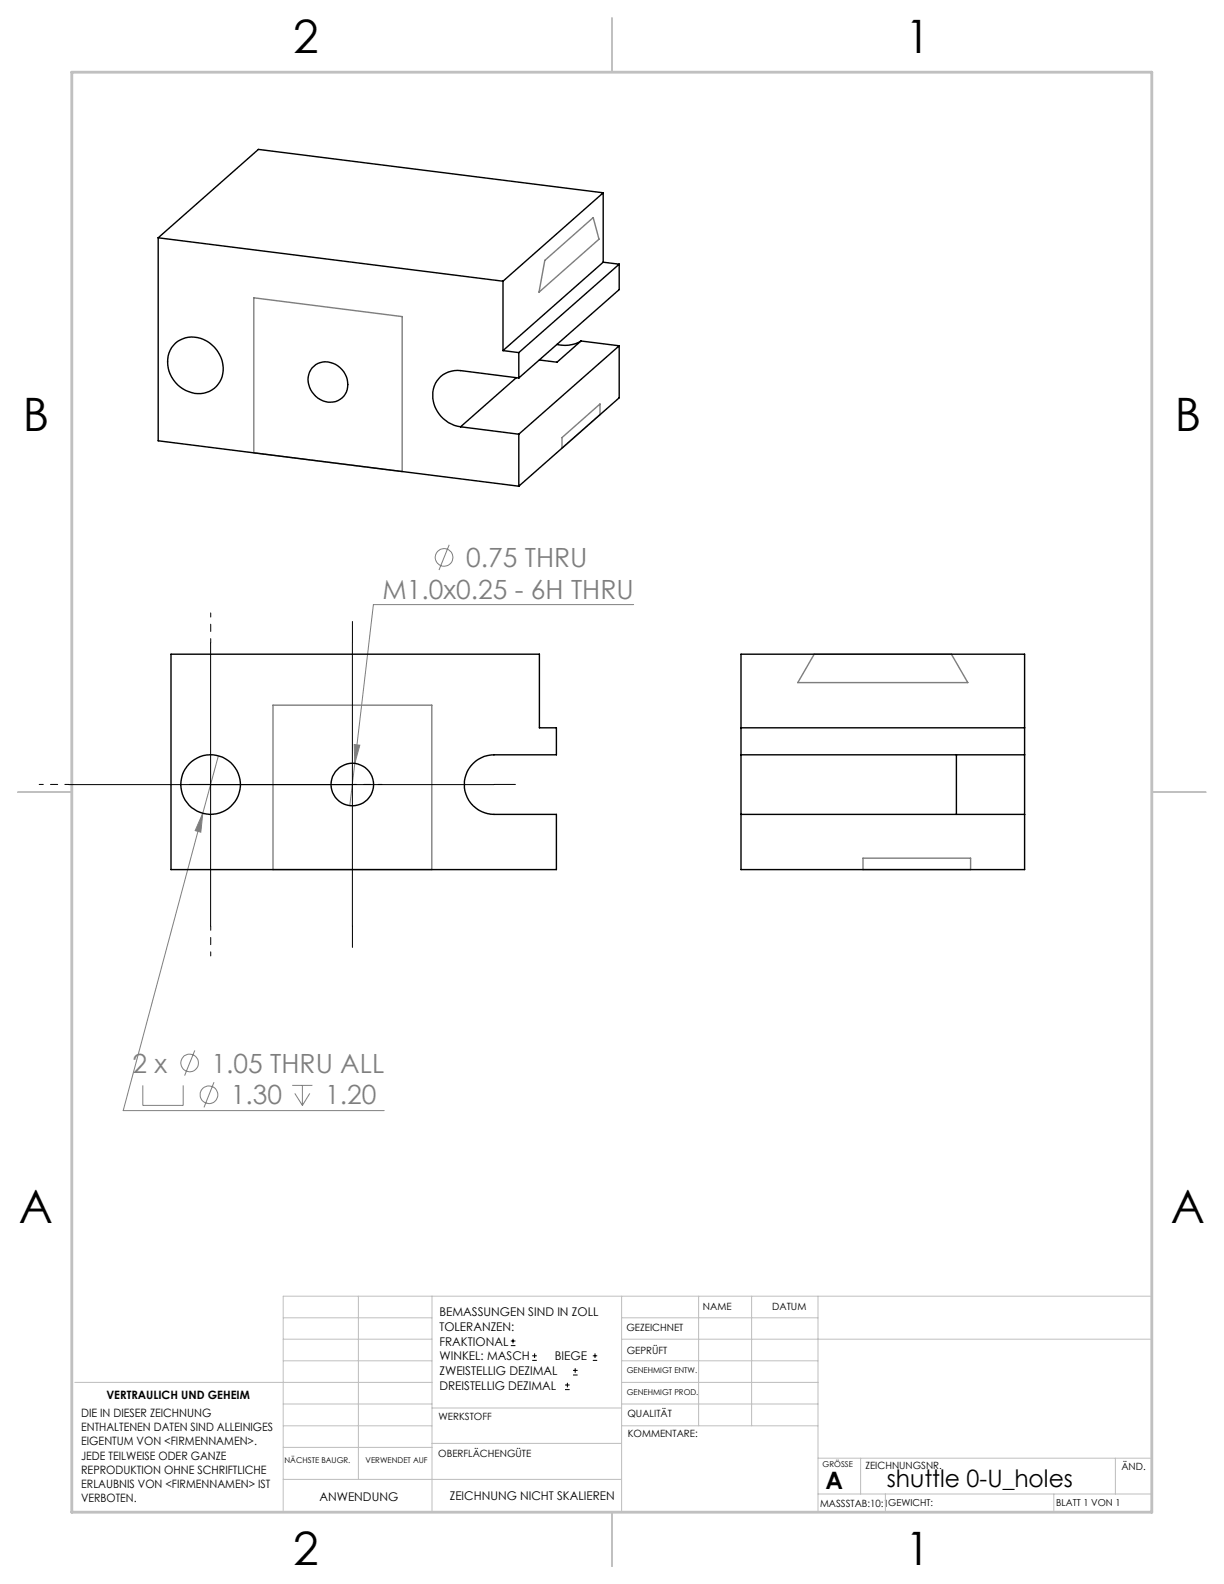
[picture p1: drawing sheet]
<svg xmlns="http://www.w3.org/2000/svg" width="216mm" height="279mm" viewBox="0 0 216 279" stroke-linecap="round" stroke-linejoin="round" font-family="sans-serif">
<g fill="none" stroke="#808080" stroke-width=".18">
<path d="M79.2 96.1l-1.8 4.4M111.8 106.6h-45.9l-4.2 35.5M38.5 133.3l-2.7 10.1M62.5 131.3l1 .1-.9 3.3zM35.8 143.4l-.4 3.4-1-.3zM35.8 143.4l-14.1 52.5h46.1M25.2 191.5v3.5h7.1v-3.5M34.4 185.3l-1.8 4.4M37.7 190.9l-1.7 4.4M51.5 191.5h3.6M52 192.9l1.3 2.1M53.3 191.5v3.5"/>
<path d="M54.6 192.9l-1.3 2.1"/>
<circle cx="78.3" cy="98.3" r="1.56"/>
<circle cx="33.4" cy="187.5" r="1.55"/>
<circle cx="36.9" cy="193.1" r="1.55"/>
</g>
<g fill="none" stroke="#000" stroke-width=".18">
<path d="M37.1 113.4v50M62.2 113.4v50M12.1 138.4h75M90.1 237.3h.8M90.1 236.5h.8M90.5 236.1v.9M93.9 240h.8M93.9 239.1h.8M94.3 238.7v.8M104.6 240h.7M104.6 239.1h.7M105 238.7v.8"/>
<path d="M99.7 245.1h.8M99.7 244.3h.8M100.1 243.9v.8M101.1 242.5h.8M101.1 241.7h.8M101.5 241.3v.8"/>
</g>
<g fill="none" stroke="#c0c0c0" stroke-width=".18">
<path d="M50 232.4h26.2M50 236.2h26.2M63.2 228.6v32.3M76.2 228.6v38.1M109.6 228.6v38.1M109.6 232.4h34.7M109.6 236.2h93.6M123.2 228.6v22.9M132.6 228.6v22.9M144.3 228.6v38.1M203.2 228.6h-153.2v38.1M13.2 243.8h63"/>
<path d="M50 251.5h26.2M50 240h26.2M50 247.7h26.2M50 255.3h26.2M76.2 254.6h33.4M76.2 248.4h33.4M109.6 251.5h34.7M109.6 243.8h34.7M109.6 240h34.7M109.6 247.7h34.7M144.3 257.2h58.9M151.8 257.2v6.3"/>
<path d="M196.7 257.2v6.3M50 260.9h59.6M144.3 263.5h58.9M156.2 263.5v3.2M185.9 263.5v3.2"/>
</g>
<path d="M108 3.2v9.5M3.1 139.7h9.6M203.2 139.7h9.5M108 266.7v9.6" fill="none" stroke="#c0c0c0" stroke-width=".25"/>
<path d="M12.7 12.7h190.5v254h-190.5z" fill="none" stroke="#c0c0c0" stroke-width=".5"/>
<path d="M44.8 52.5l26.1 3.3v27.4l-26.1-3.3zM96.1 45.9l8.5-7.5 1.1 3.8-10.6 9.3zM99.1 77.2l6.7-5.9v1.8l-6.7 6zM143.6 115.4h24.2l2.9 5h-30zM48.2 124.4h28v29h-28zM152.2 151.4h19v2h-19z" fill="none" stroke="#808080" stroke-width=".25"/>
<path d="M37.2 113.4v-5.3M12.2 138.4h-5.3M62.2 138.4h5.2M37.2 163.4v5.2" fill="none" stroke="#000" stroke-width=".18" stroke-dasharray="15.2 1.3 1.3 1.3" stroke-dashoffset="14.5"/>
<path d="M62.2 113.4v-3.8M37.2 138.4h-3.8M87.2 138.4h3.7M62.2 163.4v3.7" fill="none" stroke="#000" stroke-width=".18" stroke-dasharray="15.2 1.3 1.3 1.3"/>
<path d="M35.8 143.4l-1.4 3.1 1 .3zM62.5 131.3l.1 3.4 .9-3.3z" fill="#808080"/>
<g fill="none" stroke="#000" stroke-width=".25">
<path d="M106.4 34l-60.8-7.6-17.7 15.5M106.4 34l-17.7 15.6M106.4 34v12.2M27.9 41.9v35.9l63.6 8M27.9 41.9l60.8 7.7M88.7 49.6v12.2M106.4 46.2l-17.7 15.6M106.4 46.2l2.8 .4M109.2 46.6v4.5l-17.7 15.6M109.2 46.6l-17.7 15.6M30.9 60.5a5.1 5.1 0 0 1 7.6 1.6 4.6 4.6 0 0 1-2.1 7.1 5.5 5.5 0 0 1-5.6-1.9 5.5 5.5 0 0 1-.5-6zM55.1 64.9a3.6 3.6 0 0 1 5.8 1.1 3.2 3.2 0 0 1-.6 4.2 3.2 3.2 0 0 1-4.2 0 3.8 3.8 0 0 1-1-5.3z"/>
<path d="M81.2 75.3l10.3 1.3M88.7 61.8l2.8 .4M91.1 66.6l-9.9 8.7M91.5 66.7l-10.3-1.3a4.4 4.4 0 0 0-4.6 6 5.8 5.8 0 0 0 4.6 3.9M91.5 62.2v4.5M91.5 76.6v9.2M102.5 60.1a5.5 5.5 0 0 1-4.3 .6M102.5 60.1l-4.3 3.8-3.1-.4M102.5 60.1l6.7 .9M109.2 61v9.2l-17.7 15.6M109.2 61l-17.7 15.6M30.2 115.4h64.9v13h3v4.7h-11a5.3 5.3 0 0 0-5.2 5.3 5.3 5.3 0 0 0 5.2 5.3h11v9.7h-67.9z"/>
<path d="M130.7 133.1v10.6M130.7 128.4h50M130.7 133.1h50M130.7 133.1v-17.7h50v17.7M168.7 133.1v10.6M180.7 133.1v10.6M130.7 143.7h50M130.7 143.7v9.7h50v-9.7"/>
<circle cx="37.1" cy="138.4" r="5.2"/>
<circle cx="62.2" cy="138.4" r="3.7"/>
</g>
<g font-size="8.1">
<text x="51.7" y="9.3">2</text>
<text x="159.7" y="9.3">1</text>
<text x="4" y="76">B</text>
<text x="207.2" y="76">B</text>
<text x="3.3" y="215.7">A</text>
<text x="206.5" y="215.7">A</text>
<text x="51.7" y="276">2</text>
<text x="159.7" y="276">1</text>
</g>
<g font-size="4.7" fill="#808080">
<text x="82.2" y="100">0.75 THRU</text>
<text x="67.5" y="105.6">M1.0x0.25 - 6H THRU</text>
<text x="23.3" y="189.2">2 x</text>
<text x="37.3" y="189.2">1.05 THRU ALL</text>
<text x="40.7" y="194.8">1.30</text>
<text x="57.4" y="194.8">1.20</text>
</g>
<g font-size="4.2">
<text x="145.6" y="262.7">A</text>
<text x="156.4" y="262.4">shuttle 0-U_holes</text>
</g>
<g font-size="2.1">
<text x="77.5" y="232.2">BEMASSUNGEN SIND IN ZOLL</text>
<text x="77.5" y="234.7">TOLERANZEN:</text>
<text x="77.5" y="237.3">FRAKTIONAL</text>
<text x="77.5" y="239.9">WINKEL: MASCH</text>
<text x="97.9" y="239.9">BIEGE</text>
<text x="77.5" y="242.5">ZWEISTELLIG DEZIMAL</text>
<text x="77.5" y="245.1">DREISTELLIG DEZIMAL</text>
<text x="56.3" y="264.8">ANWENDUNG</text>
<text x="79.3" y="264.6">ZEICHNUNG NICHT SKALIEREN</text>
</g>
<g font-size="2">
<text x="14.3" y="249.9">DIE IN DIESER ZEICHNUNG</text>
<text x="18.8" y="246.7">VERTRAULICH UND GEHEIM</text>
<text x="14.3" y="252.4">ENTHALTENEN DATEN SIND ALLEINIGES</text>
<text x="14.3" y="254.9">EIGENTUM VON &lt;FIRMENNAMEN&gt;.</text>
<text x="14.3" y="257.4">JEDE TEILWEISE ODER GANZE</text>
<text x="14.3" y="260">REPRODUKTION OHNE SCHRIFTLICHE</text>
<text x="14.3" y="262.5">ERLAUBNIS VON &lt;FIRMENNAMEN&gt; IST</text>
<text x="14.3" y="265">VERBOTEN.</text>
</g>
<g font-size="1.8">
<text x="124" y="231.1">NAME</text>
<text x="136.2" y="231.1">DATUM</text>
<text x="110.5" y="234.8">GEZEICHNET</text>
<text x="110.5" y="238.9">GEPRÜFT</text>
<text x="77.3" y="250.5">WERKSTOFF</text>
<text x="110.7" y="250">QUALITÄT</text>
<text x="77.3" y="257">OBERFLÄCHENGÜTE</text>
<text x="110.7" y="253.5">KOMMENTARE:</text>
<text x="152.7" y="259.1">ZEICHNUNGSNR.</text>
<text x="197.8" y="259.2">ÄND.</text>
<text x="144.6" y="265.7">MASSSTAB:10:1GEWICHT:</text>
</g>
<text font-size="1.7" x="186.3" y="265.7">BLATT 1 VON 1</text>
<g font-size="1.4">
<text x="110.6" y="242.2">GENEHMIGT ENTW.</text>
<text x="110.6" y="246">GENEHMIGT PROD.</text>
<text x="50.2" y="258.1">NÄCHSTE BAUGR.</text>
<text x="64.5" y="258.1">VERWENDET AUF</text>
<text x="145.1" y="258.8">GRÖSSE</text>
</g>
</svg>
